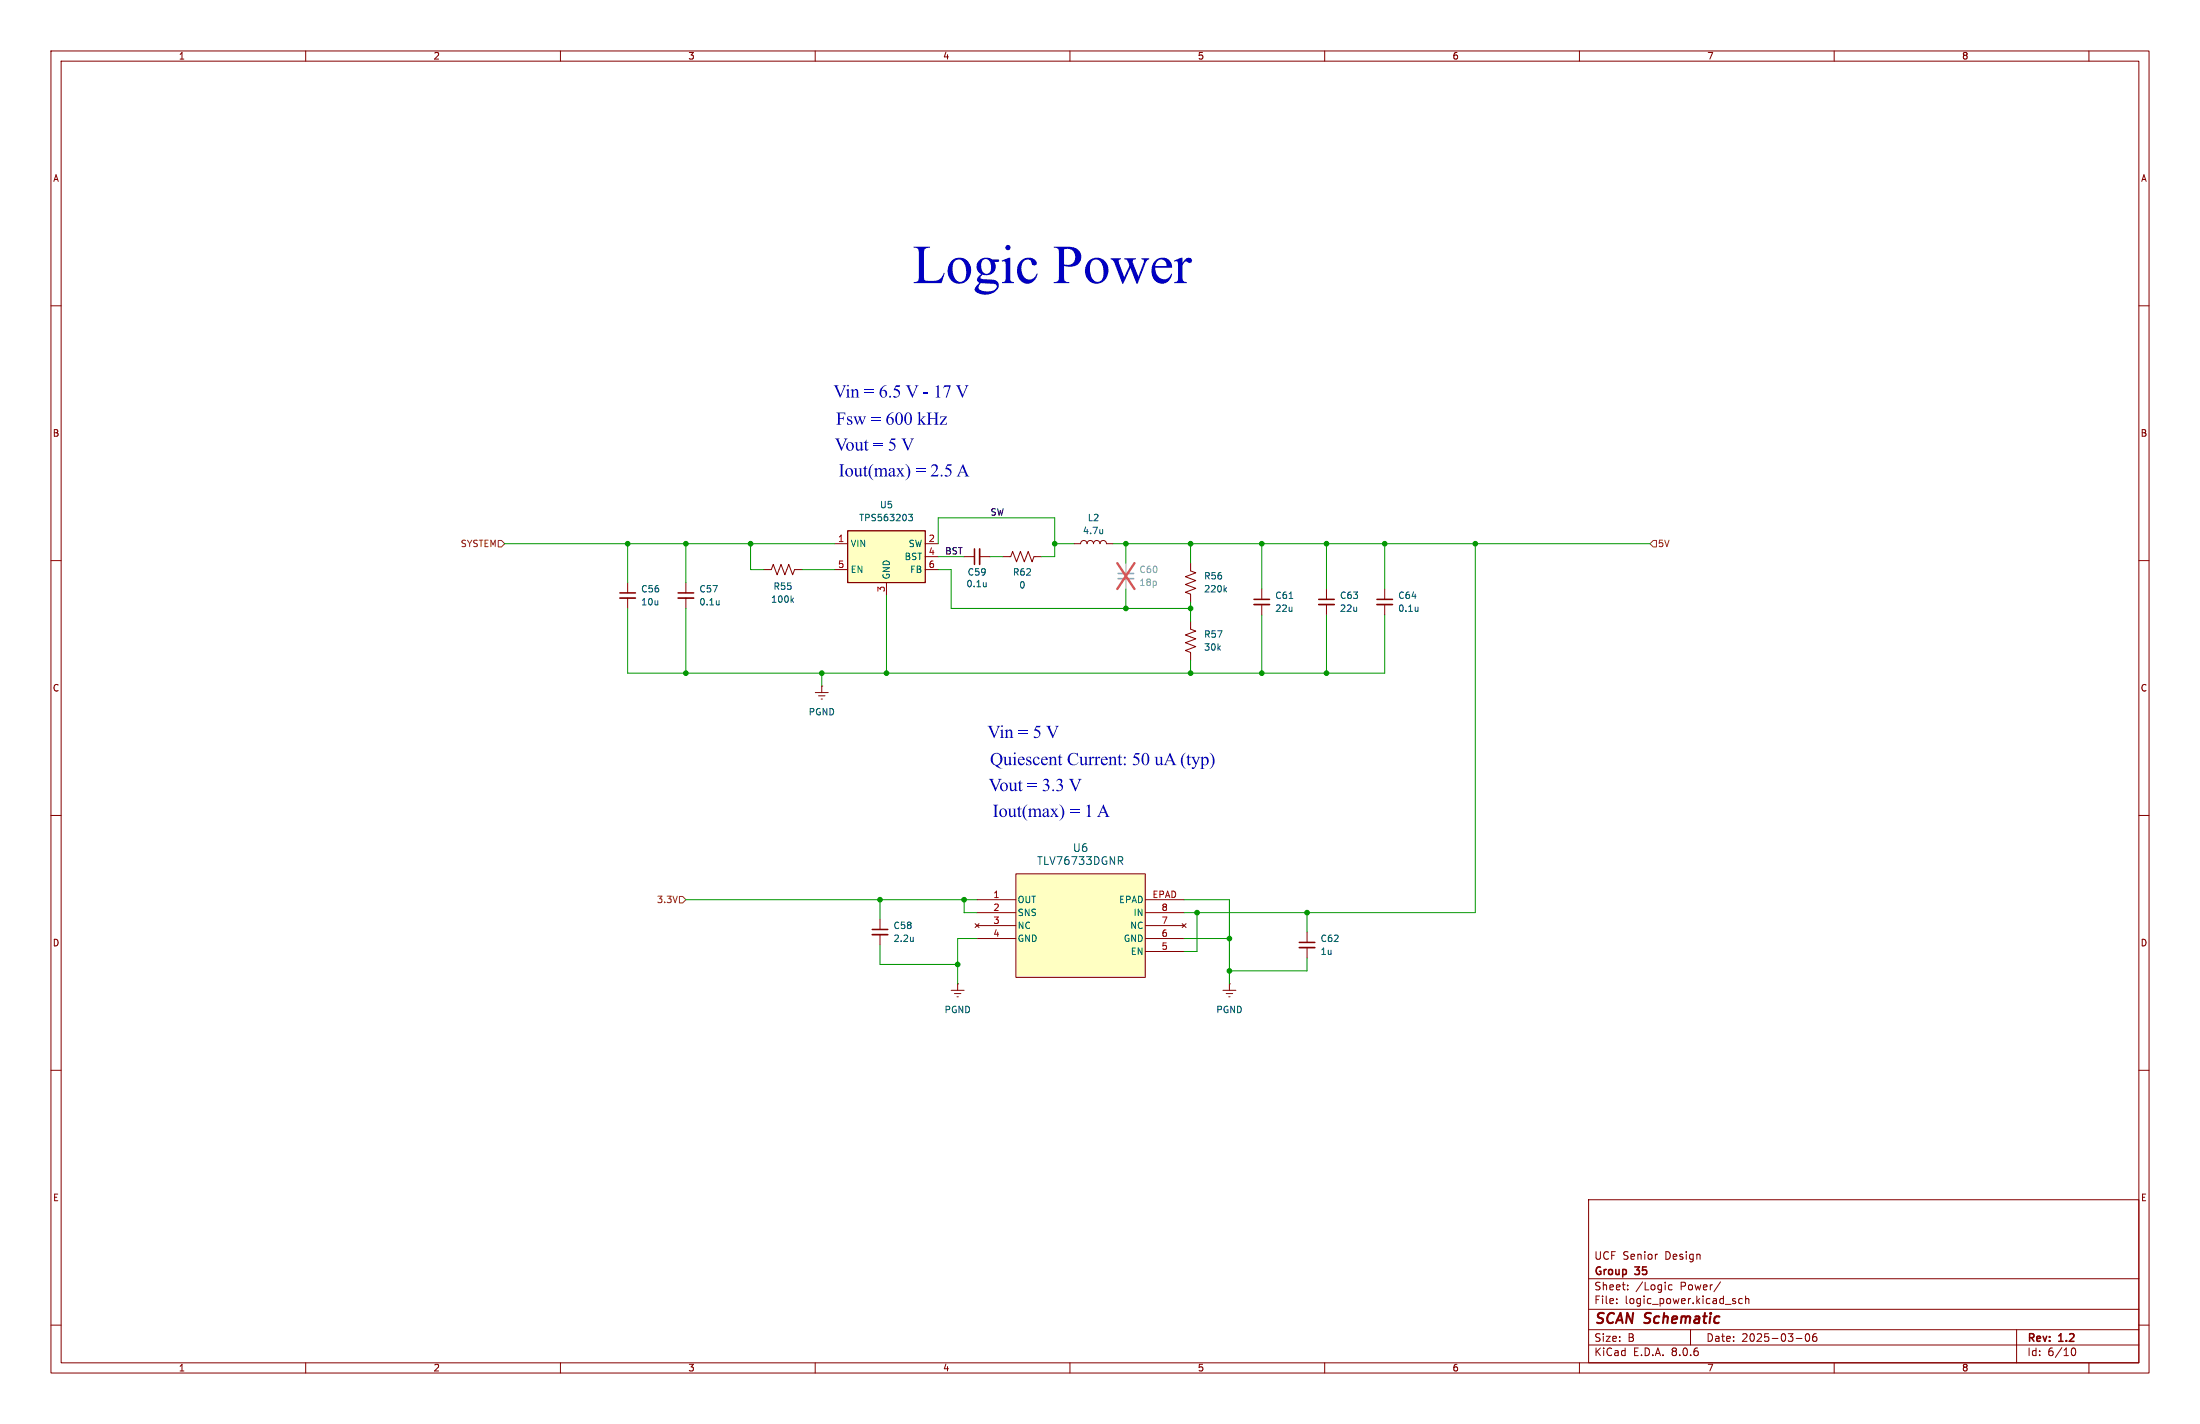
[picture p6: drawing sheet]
<svg xmlns="http://www.w3.org/2000/svg" width="432mm" height="279mm" viewBox="0 0 432 279" stroke-linecap="round" stroke-linejoin="round" font-family="sans-serif">
<g fill="none" stroke="#840000" stroke-width=".2">
<path d="M10 10h411.8v259.4h-411.8zM12 12h407.8v255.4h-407.8zM60 10v2M110 10v2M160 10v2M210 10v2M260 10v2M310 10v2M360 10v2M410 10v2M10 60h2M419.8 60h2"/>
<path d="M10 110h2M210.8 106.7l1.3-.1a.63 .63 0 0 1 .6-.6 .63 .63 0 0 1 .7 .7v-.1a.63 .63 0 0 1 .6-.6 .63 .63 0 0 1 .6 .7v-.1a.63 .63 0 0 1 .7-.6 .63 .63 0 0 1 .6 .7v-.1a.63 .63 0 0 1 .7-.6 .63 .63 0 0 1 .6 .7h1.2M247.6 115.6v2M247.6 118.6v2.1M260.3 115.6v2M260.3 118.6v2.1M271.8 115.6v2M271.8 118.6v2.1M419.8 110h2M10 160h2M419.8 160h2M172.7 180.3v2.1"/>
<path d="M172.7 183.4v2M186.7 194.3h2.5M187.3 194.9h1.3M187.8 195.6h.3M188 193h.1M188 193v1.3M256.5 182.9v2M256.5 185.9v2.1M10 210h2M419.8 210h2M311.8 235.4h108v32h-108zM10 260h2"/>
<path d="M311.8 256.9h108M311.8 250.9h108M317.3 255.6v.2M317.3 254.9v.1M319.5 252.9v.2M319.5 252.2v.1M325.2 246.1h.1M328.2 252.2l-.4-.1-.3 .3 .1 .6h.6M337.7 251.5l-1.3 1.9M340.5 255.3l.2 .2-.2 .3M340.5 254.8l.1 .1M342 254.9l-.5-.1-.2 .3 .1 .6h.6"/>
<path d="M342.6 254.9l.2-.1 .4 .1 .1 .9M342.6 254.3v1.5M419.8 260h2M60 267.4v2M110 267.4v2M160 267.4v2M210 267.4v2M260 267.4v2M310 267.4v2M311.8 263.9h108M311.8 260.9h108M331.8 260.9v3"/>
<path d="M352.5 262.6h1.2M354.5 261.8l.2-.1a.8 .8 0 0 1 .5 .7 .8 .8 0 0 1-.5 .8 1 1 0 0 1-.2-1.4zM356.5 261.7a.59 .59 0 0 0-.7 .6v.6l.1 .2 .4 .1 .2-.2 .1-.5-.1-.2h-.5l-.2 .2M360 267.4v2M395.8 260.9v6.5M406.5 265.1l.2-.5 .2-.1a.8 .8 0 0 1 .5 .7 .8 .8 0 0 1-.5 .8l-.2-.2-.2-.4M410 267.4v2"/>
</g>
<path d="M246.1 118.6h3.1M258.8 118.6h3.1M270.3 118.6h3M171.2 183.4h3M255 185.9h3.1" fill="none" stroke="#840000" stroke-width=".33"/>
<path d="M246.1 117.6h3.1M258.8 117.6h3.1M270.3 117.6h3M171.2 182.4h3M255 184.9h3.1" fill="none" stroke="#840000" stroke-width=".3"/>
<path d="M216.4 103.9v.8M216.4 104.6v.1M253 117.4h.7M278.3 119.1v.9M278.3 119.8l-.1 .1M179.2 183.9v.8M179.2 184.6v.1" fill="none" stroke="#006464" stroke-width=".2"/>
<path d="M219.5 113.5h3" fill="none" stroke="#a1a1a1" stroke-width=".33"/>
<path d="M219.5 112.5h3" fill="none" stroke="#a1a1a1" stroke-width=".3"/>
<path d="M221 110.5v2M221 113.5v2.1" fill="none" stroke="#a1a1a1" stroke-width=".2"/>
<path d="M219.3 110.5l3.4 5.1M222.7 110.5l-3.4 5.1" fill="none" stroke="#e65255" stroke-width=".46"/>
<path d="M199.4 171.5h25.4v20.3h-25.4z" fill="#ffffc2"/>
<g fill="none" stroke="#840000" stroke-width=".2">
<path d="M189.2 109.2h2.1M192.3 109.2h2M196.8 109.2h1.6l.4-1 .7 2 .8-2 .7 2 .8-2 .8 2 .3-1h1.6M233.7 110.5v1.5l1 .4-2 .8 2 .7-2 .8 2 .7-2 .8 1 .4v1.5M233.7 121.9v1.5l1 .4-2 .8 2 .7-2 .8 2 .8-2 .7 1 .4v1.5M191.8 176.5h7.6M191.8 179.1h7.6M199.4 171.5h25.4v20.3h-25.4zM224.8 176.5h7.6M224.8 179.1h7.6M191.4 181.2l.8 .8M191.8 181.6h7.6"/>
<path d="M191.8 184.2h7.6M192.2 181.2l-.8 .8M224.8 181.6h7.6M224.8 184.2h7.6M224.8 186.7h7.6M232 181.2l.8 .8M232.8 181.2l-.8 .8M240 194.3h2.6M240.7 194.9h1.2M241.2 195.6h.2M241.3 193h.1M241.3 193v1.3"/>
</g>
<path d="M193.6 114.3v.8M193.6 115l-.1 .1M240.4 115.7l.3 .4M240.7 115.3l-.4 .5M219.9 168.9l.5 .7M220.1 168.1l.3 .3-.1 .3-.2 .2" fill="none" stroke="#006464" stroke-width=".2"/>
<path d="M192.3 107.7v3" fill="none" stroke="#840000" stroke-width=".33"/>
<path d="M191.3 107.7v3" fill="none" stroke="#840000" stroke-width=".3"/>
<path d="M166.4 104.1h15.2v10.2h-15.2z" fill="#ffffc2"/>
<path d="M166.4 104.1h15.2v10.2h-15.2z" fill="none" stroke="#840000" stroke-width=".25"/>
<g fill="none" stroke="#840000" stroke-width=".2">
<path d="M123.2 114.3v2M123.2 117.3v2.1M134.6 114.3v2M134.6 117.3v2.1M149.9 111.8h1.5l.4-1.1 .7 2.1 .8-2.1 .8 2.1 .7-2.1 .8 2.1 .4-1h1.5M163.8 106.7h2.6M163.8 111.8h2.6M174 114.3v2.5M181.6 106.7h2.5M181.6 109.2h2.5M181.6 111.8h2.5M160 135.9h2.6"/>
<path d="M160.7 136.5h1.2M161.2 137.2h.2M161.3 134.6h.1M161.3 134.6v1.3"/>
</g>
<path d="M141.1 117.8v.9M141.1 118.6h.1M155.4 117.7l.4 .5M155.8 117.3l-.5 .5M178.3 100.9h.8l-.4 .5 .3 .1v.6l-.1 .1-.5-.1" fill="none" stroke="#006464" stroke-width=".2"/>
<path d="M121.7 117.3h3M133.1 117.3h3" fill="none" stroke="#840000" stroke-width=".33"/>
<path d="M121.7 116.3h3M133.1 116.3h3" fill="none" stroke="#840000" stroke-width=".3"/>
<path d="M97.8 106h.6l.7 .7-.7 .6h-.6zM324.5 106h.6v1.3h-.6l-.7-.6zM133.3 175.9h.7l.6 .6-.6 .7h-.7z" fill="none" stroke="#725600" stroke-width=".2"/>
<g fill="none" stroke="#009600" stroke-width=".2">
<path d="M99.1 106.7h64.7M123.2 119.4v12.7h148.6v-11.4M123.2 106.7v7.6M134.6 106.7v7.6M134.6 119.4v12.7M147.3 106.7v5.1h2.6M157.5 111.8h6.3M174 116.8v15.3M184.1 109.2h5.1M184.1 106.7v-5.1h22.9v7.6h-2.5M184.1 111.8h2.6v7.6h47M194.3 109.2h2.5"/>
<path d="M207 106.7h3.8M218.4 106.7h105.4M221 106.7v3.8M221 115.6v3.8M233.7 106.7v3.8M233.7 118.1v3.8M247.6 106.7v8.9M260.3 106.7v8.9M271.8 106.7v8.9M289.6 106.7v72.4h-57.2M161.3 132.1v2.5M233.7 129.5v2.6"/>
<path d="M247.6 120.7v11.4M260.3 120.7v11.4M134.6 176.5h57.2M172.7 176.5v3.8M189.2 176.5v2.6h2.6M232.4 176.5h8.9v16.5M234.9 179.1v7.6h-2.5M256.5 179.1v3.8M172.7 185.4v3.8h15.3M191.8 184.2h-3.8v8.8M232.4 184.2h8.9M256.5 188v2.5h-15.2"/>
</g>
<g fill="#009600" stroke="#009600" stroke-width=".2">
<circle cx="233.7" cy="119.4" r=".46"/>
<circle cx="221" cy="119.4" r=".46"/>
<circle cx="247.6" cy="106.7" r=".46"/>
<circle cx="271.8" cy="106.7" r=".46"/>
<circle cx="260.3" cy="106.7" r=".46"/>
<circle cx="289.6" cy="106.7" r=".46"/>
<circle cx="233.7" cy="106.7" r=".46"/>
<circle cx="221" cy="106.7" r=".46"/>
<circle cx="233.7" cy="132.1" r=".46"/>
<circle cx="247.6" cy="132.1" r=".46"/>
<circle cx="260.3" cy="132.1" r=".46"/>
<circle cx="207" cy="106.7" r=".46"/>
<circle cx="241.3" cy="190.5" r=".46"/>
<circle cx="234.9" cy="179.1" r=".46"/>
<circle cx="188" cy="189.2" r=".46"/>
<circle cx="189.2" cy="176.5" r=".46"/>
<circle cx="241.3" cy="184.2" r=".46"/>
<circle cx="256.5" cy="179.1" r=".46"/>
<circle cx="161.3" cy="132.1" r=".46"/>
<circle cx="174" cy="132.1" r=".46"/>
<circle cx="134.6" cy="132.1" r=".46"/>
<circle cx="123.2" cy="106.7" r=".46"/>
<circle cx="134.6" cy="106.7" r=".46"/>
<circle cx="172.7" cy="176.5" r=".46"/>
<circle cx="147.3" cy="106.7" r=".46"/>
</g>
<text font-size="10.6" fill="#0000c2" x="179.1" y="58.3">Logic Power</text>
<g font-size="3.5" fill="#0000c2">
<text x="163.6" y="78.4">Vin = 6.5V - 17V</text>
<text x="164.1" y="83.8">Fsw= 600kHz</text>
<text x="163.8" y="88.8">Vout= 5 V</text>
<text x="164.6" y="93.9">Iout(max)= 2.5A</text>
<text x="193.8" y="145.2">Vin = 5 V</text>
<text x="194.1" y="155.6">Vout= 3.3V</text>
<text x="194.3" y="150.6">QuiescentCurrent:50uA (typ)</text>
<text x="194.8" y="160.7">Iout(max)= 1 A</text>
</g>
<text font-size="2.8" fill="#840000" x="312.8" y="260.3">SCAN Schematic</text>
<g font-size="2.1" fill="#006464">
<text x="210.5" y="167.4">U6</text>
<text x="203.5" y="169.9">TLV76733DGNR</text>
</g>
<g font-size="2.1" fill="#840000">
<text x="312.8" y="250.6">Group</text>
<text x="312.8" y="247.4">UCF Senior</text>
<text x="321" y="250.6">35</text>
<text x="326.8" y="247.4">Design</text>
<text x="312.8" y="256.1">File:</text>
<text x="312.8" y="253.4">Sheet:</text>
<text x="318.9" y="256.1">logic_power.kicad_sch</text>
<text x="321" y="253.4">/Logic</text>
<text x="329.8" y="253.4">Power/</text>
<text x="312.8" y="263.5">Size:</text>
<text x="319.5" y="263.5">B</text>
<text x="334.8" y="263.5">Date:</text>
<text x="341.8" y="263.5">2025-03-06</text>
<text x="397.8" y="263.7">Rev:</text>
<text x="404.2" y="263.7">1.2</text>
<text x="312.8" y="266.3">KiCad</text>
<text x="320.5" y="266.3">E.D.A.</text>
<text x="328.1" y="266.3">8.0.6</text>
<text x="397.8" y="266.3">Id:</text>
<text x="401.9" y="266.3">6/10</text>
</g>
<g font-size="1.8" fill="#840000">
<text x="35" y="11.9">1</text>
<text x="85" y="11.9">2</text>
<text x="135" y="11.9">3</text>
<text x="185" y="11.9">4</text>
<text x="235" y="11.9">5</text>
<text x="285" y="11.9">6</text>
<text x="335" y="11.9">7</text>
<text x="385" y="11.9">8</text>
<text x="10.3" y="35.9">A</text>
<text x="420.1" y="35.9">A</text>
<text x="10.3" y="85.9">B</text>
<text x="420.1" y="85.9">B</text>
<text x="10.3" y="135.9">C</text>
<text x="420.1" y="135.9">C</text>
<text x="10.3" y="185.9">D</text>
<text x="420.1" y="185.9">D</text>
<text x="10.3" y="235.9">E</text>
<text x="420.1" y="235.9">E</text>
<text x="35" y="269.3">1</text>
<text x="85" y="269.3">2</text>
<text x="135" y="269.3">3</text>
<text x="185" y="269.3">4</text>
<text x="235" y="269.3">5</text>
<text x="285" y="269.3">6</text>
<text x="335" y="269.3">7</text>
<text x="385" y="269.3">8</text>
</g>
<g font-size="1.8" fill="#006464">
<text x="172.6" y="99.9">U5</text>
<text x="166.9" y="107.5">VIN</text>
<text x="168.5" y="102.5">TPS563203</text>
<text x="178.2" y="107.5">SW</text>
<text x="212.4" y="105">4.7u</text>
<text x="213.4" y="102.5">L2</text>
<text x="166.9" y="112.6">EN</text>
<text x="174.9" y="113.8" transform="rotate(-90 174.9 113.8)">GND</text>
<text x="177.5" y="110.1">BST</text>
<text x="178.5" y="112.6">FB</text>
<text x="189.8" y="113.1">C59</text>
<text x="198.7" y="113.1">R62</text>
<text x="236.2" y="113.9">R56</text>
<text x="125.7" y="116.4">C56</text>
<text x="125.7" y="119">10u</text>
<text x="137.2" y="116.4">C57</text>
<text x="137.2" y="119">0.1u</text>
<text x="151.2" y="118.5">100k</text>
<text x="151.7" y="115.9">R55</text>
<text x="189.6" y="115.4">0.1u</text>
<text x="200" y="115.7">0</text>
<text x="236.2" y="116.4">220k</text>
<text x="250.2" y="117.7">C61</text>
<text x="262.9" y="117.7">C63</text>
<text x="274.3" y="117.7">C64</text>
<text x="236.2" y="125.3">R57</text>
<text x="250.2" y="120.2">22u</text>
<text x="262.9" y="120.2">22u</text>
<text x="274.3" y="120.2">0.1u</text>
<text x="236.2" y="127.9">30k</text>
<text x="158.6" y="140.6">PGND</text>
<text x="199.6" y="177.4">OUT</text>
<text x="199.6" y="179.9">SNS</text>
<text x="219.6" y="177.4">EPAD</text>
<text x="222.4" y="179.9">IN</text>
<text x="175.3" y="182.5">C58</text>
<text x="175.3" y="185">2.2u</text>
<text x="199.6" y="182.5">NC</text>
<text x="199.6" y="185">GND</text>
<text x="220.5" y="185">GND</text>
<text x="221.7" y="182.5">NC</text>
<text x="259.1" y="185">C62</text>
<text x="221.9" y="187.6">EN</text>
<text x="259.1" y="187.6">1u</text>
<text x="185.3" y="199">PGND</text>
<text x="238.6" y="199">PGND</text>
</g>
<g font-size="1.8" fill="#0f0f0f">
<text x="194.3" y="101.3">SW</text>
<text x="185.4" y="108.9">BST</text>
</g>
<g font-size="1.8" fill="#725600">
<text x="90.3" y="107.5">SYSTEM</text>
<text x="325.3" y="107.5">5V</text>
<text x="128.8" y="177.4">3.3V</text>
</g>
<g font-size="1.8" fill="#a90000">
<text x="164.4" y="106.4">1</text>
<text x="182.2" y="106.4">2</text>
<text x="164.4" y="111.5">5</text>
<text x="182.2" y="109">4</text>
<text x="182.2" y="111.5">6</text>
<text x="173.7" y="116.3" transform="rotate(-90 173.7 116.3)">3</text>
<text x="194.9" y="176.3">1</text>
<text x="194.9" y="178.8">2</text>
<text x="226.1" y="176.3">EPAD</text>
<text x="227.9" y="178.8">8</text>
<text x="194.9" y="181.4">3</text>
<text x="194.9" y="183.9">4</text>
<text x="227.9" y="183.9">6</text>
<text x="227.9" y="181.4">7</text>
<text x="227.9" y="186.4">5</text>
</g>
<g font-size="1.8" fill="#989898">
<text x="223.5" y="112.6">C60</text>
<text x="223.5" y="115.2">18p</text>
</g>
</svg>
